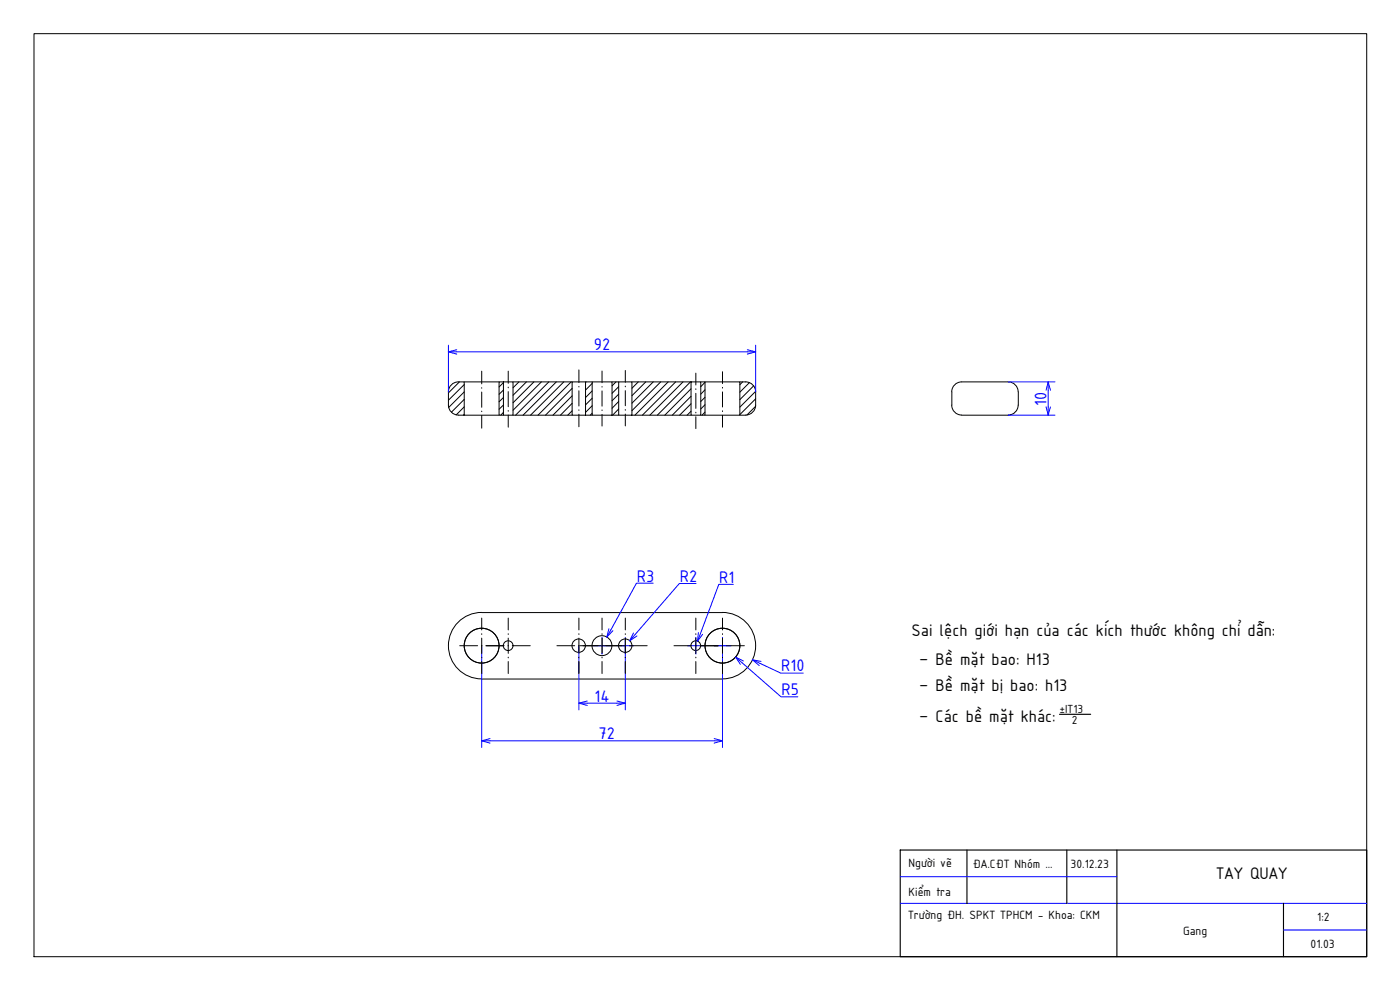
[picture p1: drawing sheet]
<svg xmlns="http://www.w3.org/2000/svg" width="420mm" height="297mm" viewBox="0 0 420 297" stroke-linecap="round" stroke-linejoin="round" font-family="sans-serif">
<!-- layer: 0 -->
<g fill="none" stroke="#000" stroke-width=".3">
<path d="M137.6 114.6a2.98 2.98 0 0 0-3 3v3.9a2.98 2.98 0 0 0 3 3M137.6 114.6h1.7v10M137.9 114.6l-3.3 3.3M139.3 114.6h10.5M139.3 115.4l-4.7 4.7M139.3 117.6l-4.6 4.6M139.3 119.8l-3.8 3.9M151.1 114.6h2.9v10h-2.9zM151.1 114.6h-1.3v10h1.3M151.1 114.8l-1.3 1.3M151.1 117l-1.3 1.3M151.1 119.3l-1.3 1.3"/>
<path d="M154 114.6h17.7M155.7 114.6l-1.7 1.8M158 114.6l-4 4M160.2 114.6l-6.2 6.2M162.5 114.6l-8.5 8.5M164.7 114.6l-10 10M167 114.6l-10 10M169.2 114.6l-10 10M171.4 114.6l-9.9 10M171.7 114.6h4v10h-4zM171.7 116.5l-8 8.1M171.7 118.8l-5.8 5.8"/>
<path d="M175.7 114.6h2M175.9 114.6l-.2 .2M177.7 114.6h6v10h-6zM177.7 117.3l-2 2M177.7 115l-2 2M177.7 119.5l-2 2M183.7 114.6h2M184.9 114.6l-1.2 1.2M185.7 114.6h4v10h-4zM185.7 116l-2 2M185.7 118.3l-2 2M189.7 114.6h17.7"/>
<path d="M191.6 114.6l-1.9 1.9M193.8 114.6l-4.1 4.1M196 114.6l-6.3 6.4M198.3 114.6l-8.6 8.6M200.5 114.6l-10 10M202.8 114.6l-10 10M205 114.6l-10 10M207.2 114.6l-9.9 10M207.4 114.6h2.9v10h-2.9zM207.4 116.7l-7.9 7.9M207.4 118.9l-5.6 5.7M210.3 114.6h1.3v10h-1.3"/>
<path d="M211.6 114.6h10.4v10h-10.4M211.6 114.7l-1.3 1.3M211.6 117l-1.3 1.3M211.6 119.2l-1.3 1.3M222 114.6a4.2 4.2 0 0 1 4.1 1.1l.6 1.2 .1 .7v4a2.98 2.98 0 0 1-3 2.9l-1.8 .1M222.9 114.6l-.9 .8M224.9 114.8l-2.9 2.9M226.2 115.8l-4.2 4.1M226.8 117.4l-4.8 4.8M226.8 119.7l-4.8 4.7M286.7 115.2l1.2-.5 .7-.1h14a2.98 2.98 0 0 1 3 3v3.9a3.1 3.1 0 0 1-3 3.1l-14-.1a2.92 2.92 0 0 1-2.9-2.9l-.1-4a2.98 2.98 0 0 1 1.1-2.4zM137.6 124.6h12.2"/>
<path d="M139.3 122.1l-2.4 2.4M139.3 124.3l-.2 .3M151.1 121.5l-1.3 1.3M151.1 123.7l-.8 .9M154 124.6h17.7M171.7 121l-3.5 3.6M171.7 123.3l-1.3 1.3M175.7 124.6h2M177.7 121.7l-2 2M177.7 124l-.6 .6M183.7 124.6h2M185.7 120.5l-2 2"/>
<path d="M185.7 122.7l-1.8 1.9M189.7 124.6h17.7M207.4 123.4l-1.2 1.2M207.4 121.1l-3.4 3.5M211.6 121.4l-1.3 1.3M211.6 123.6l-.9 1M226.8 121.9l-2.6 2.6M144.5 183.8a10 10 0 0 0-9.9 10 10 10 0 0 0 10 9.9h72.2a10 10 0 0 0 10-10 10 10 0 0 0-10-9.9M144.6 183.8h72.2"/>
<circle cx="144.5" cy="193.7" r="5.2"/>
<circle cx="152.5" cy="193.7" r="1.46"/>
<circle cx="173.7" cy="193.7" r="2.01"/>
<circle cx="180.7" cy="193.7" r="2.98"/>
<circle cx="187.6" cy="193.7" r="2.01"/>
<circle cx="208.8" cy="193.7" r="1.46"/>
<circle cx="216.8" cy="193.7" r="5.2"/>
</g>
<!-- layer: NetDam -->
<path d="M10.2 10.1h400v276.9h-400z" fill="none" stroke="#000" stroke-width=".3"/>
<path d="M318 214.3h9.3M270.2 255h140v32h-140zM290.2 255v16M320.2 255v16M335.2 255v32M385.2 271v16" fill="none" stroke="#000" stroke-width=".34"/>
<!-- layer: Netmanh -->
<g fill="none" stroke="#00f" stroke-width=".3">
<path d="M134.6 103.6v14M137.1 105.6h87.2M226.8 103.6v14M302.6 114.6h14M314.6 117.1v5M302.6 124.6h14M196 175h-5l-7.7 14M208.9 175.1h-5l-13.3 15.3M220 175.3h-4.3l-5.5 14.8M144.6 193.7v30.6M173.7 193.7v19.3M178.2 193.7h5"/>
<path d="M180.7 191.2v5M185.2 193.7h5M187.7 191.2v21.8M206.3 193.7h5M208.8 191.2v5M214.3 193.7h5M216.8 191.2v33.1M222.7 198.8l11.7 10.3h5M228.1 199l6.2 3h6.8M176.2 211h9M147.1 222.3h67.2M270.2 271h140"/>
<path d="M270.2 263h65M385.2 279h25"/>
</g>
<!-- layer: 0 -->
<g fill="none" stroke="#00f" stroke-width=".3">
<path d="M134.6 105.6h2.5M137.1 104.9l-2.5 .7 2.5 .6M224.3 104.9l2.5 .7-2.5 .6M224.3 105.6h2.5M313.9 117.1l.7-2.5 .7 2.5M314.6 114.6v2.5M313.9 122.1l.7 2.5 .7-2.5M314.6 122.1v2.5M182.8 188.6l-.7 2.5 1.8-1.8M183.3 189l-1.2 2.1M190.1 189.9l-1.1 2.4 2.1-1.5M190.6 190.4l-1.6 1.9"/>
<path d="M209.6 189.8l-.3 2.6 1.6-2.1M210.2 190.1l-.9 2.3M220.8 197.2l1.9 1.6M223.1 198.3l-2.3-1.1 1.4 2.1M225.8 198l2.3 1M228.4 198.4l-2.6-.4 2 1.7M173.7 211h2.5M176.2 210.3l-2.5 .7 2.5 .7M185.2 210.3l2.5 .7-2.5 .7M185.2 211h2.5M144.6 222.3h2.5M147.1 221.6l-2.5 .7 2.5 .7"/>
<path d="M214.3 221.6l2.5 .7-2.5 .7M214.3 222.3h2.5"/>
</g>
<!-- layer: DuongTam -->
<g fill="none" stroke="#000" stroke-width=".3">
<path d="M144.6 111.4v3.8M144.6 116.3v.2M144.6 117.6v4.6M152.5 111.4v3.6M152.5 116.1v.3M152.5 117.5v4.5M173.7 111v3.8M173.7 115.9v.2M173.7 117.2v4.6M180.7 111.3v3.5M180.7 116v.1M180.7 117.3v4.6"/>
<path d="M187.7 111.2v3.5M187.7 115.9v.2M187.7 117.2v4.5M208.8 112v3.5M208.8 116.7v.2M208.8 118v4.5M216.8 111.5v3.6M216.8 116.2v.2M216.8 117.6v4.5M144.6 123.3v.2M144.6 124.7v3.8M152.5 123.2v.2"/>
<path d="M152.5 124.5v3.7M173.7 123v.1M173.7 124.3v3.7M180.7 123v.2M180.7 124.3v3.5M187.7 122.9v.2M187.7 124.2v3.6M208.8 123.7v.2M208.8 125v3.6M216.8 123.3v.2M216.8 124.6v3.6M138 193.7h5.3"/>
<path d="M144.5 193.7h.2M144.6 185.4v3.6M144.6 190.1v.3M144.6 191.5v4.5M144.6 197.2v.2M144.6 198.5v3.6M145.8 193.7h5.5M152.4 193.7h.2M152.5 185.4v3.6M152.5 190.1v.3M152.5 191.5v4.5M152.5 197.2v.2"/>
<path d="M152.5 198.5v3.6M153.8 193.7h5.3M167.1 193.7h5.4M173.6 193.7h.2M173.7 185.4v3.6M173.7 190.1v.3M173.7 191.5v4.5M173.7 197.2v.2M173.7 198.5v3.6M174.1 193.7h6.2M180.6 193.7h.2M180.7 185.4v3.6"/>
<path d="M180.7 190.1v.3M180.7 191.5v4.5M180.7 197.2v.2M180.7 198.5v3.6M181.1 193.7h6.2M187.6 193.7h.1M187.7 185.4v3.6M187.7 190.1v.3M187.7 191.5v4.5M187.7 197.2v.2M187.7 198.5v3.6M188.9 193.7h5.3"/>
<path d="M202.3 193.7h5.3M208.7 193.7h.3M208.8 185.4v3.6M208.8 190.1v.3M208.8 191.5v4.5M208.8 197.2v.2M208.8 198.5v3.6M210.1 193.7h5.5M216.7 193.7h.2M216.8 185.4v3.6M216.8 190.1v.3M216.8 191.5v4.5"/>
<path d="M216.8 197.2v.2M216.8 198.5v3.6M218.1 193.7h5.3"/>
</g>
<g font-size="5.4" fill="#00f">
<text x="178.2" y="105.1">92</text>
<text x="314.1" y="121.7" transform="rotate(-90 314.1 121.7)">10</text>
<text x="191.1" y="174.5">R3</text>
<text x="204" y="174.6">R2</text>
<text x="215.9" y="174.9">R1</text>
<text x="234.4" y="201.5">R10</text>
<text x="234.5" y="208.6">R5</text>
<text x="178.4" y="210.5">14</text>
<text x="179.7" y="221.8">72</text>
</g>
<g font-size="5.4">
<text x="273.6" y="191">Sai lệch giới hạn của các kích thước không chỉ dẫn:</text>
<text x="275.9" y="199.5">– Bề mặt bao: H13</text>
<text x="275.9" y="207.4">– Bề mặt bị bao: h13</text>
<text x="275.9" y="216.8">– Các bề mặt khác:</text>
<text x="365" y="263.8">TAY QUAY</text>
</g>
<g font-size="3.9">
<text x="272.7" y="260.1">Người vẽ</text>
<text x="292" y="260.3">ĐA.CĐT Nhóm ...</text>
<text x="321.3" y="260.3">30.12.23</text>
<text x="272.7" y="268.7">Kiểm tra</text>
<text x="272.5" y="275.8">Trường ĐH. SPKT TPHCM - Khoa: CKM</text>
<text x="355" y="280.6">Gang</text>
<text x="395.3" y="276.3">1:2</text>
<text x="393.3" y="284.3">01.03</text>
</g>
<g font-size="3.8">
<text x="318" y="213.9">±IT13</text>
<text x="321.6" y="217.2">2</text>
</g>
</svg>
